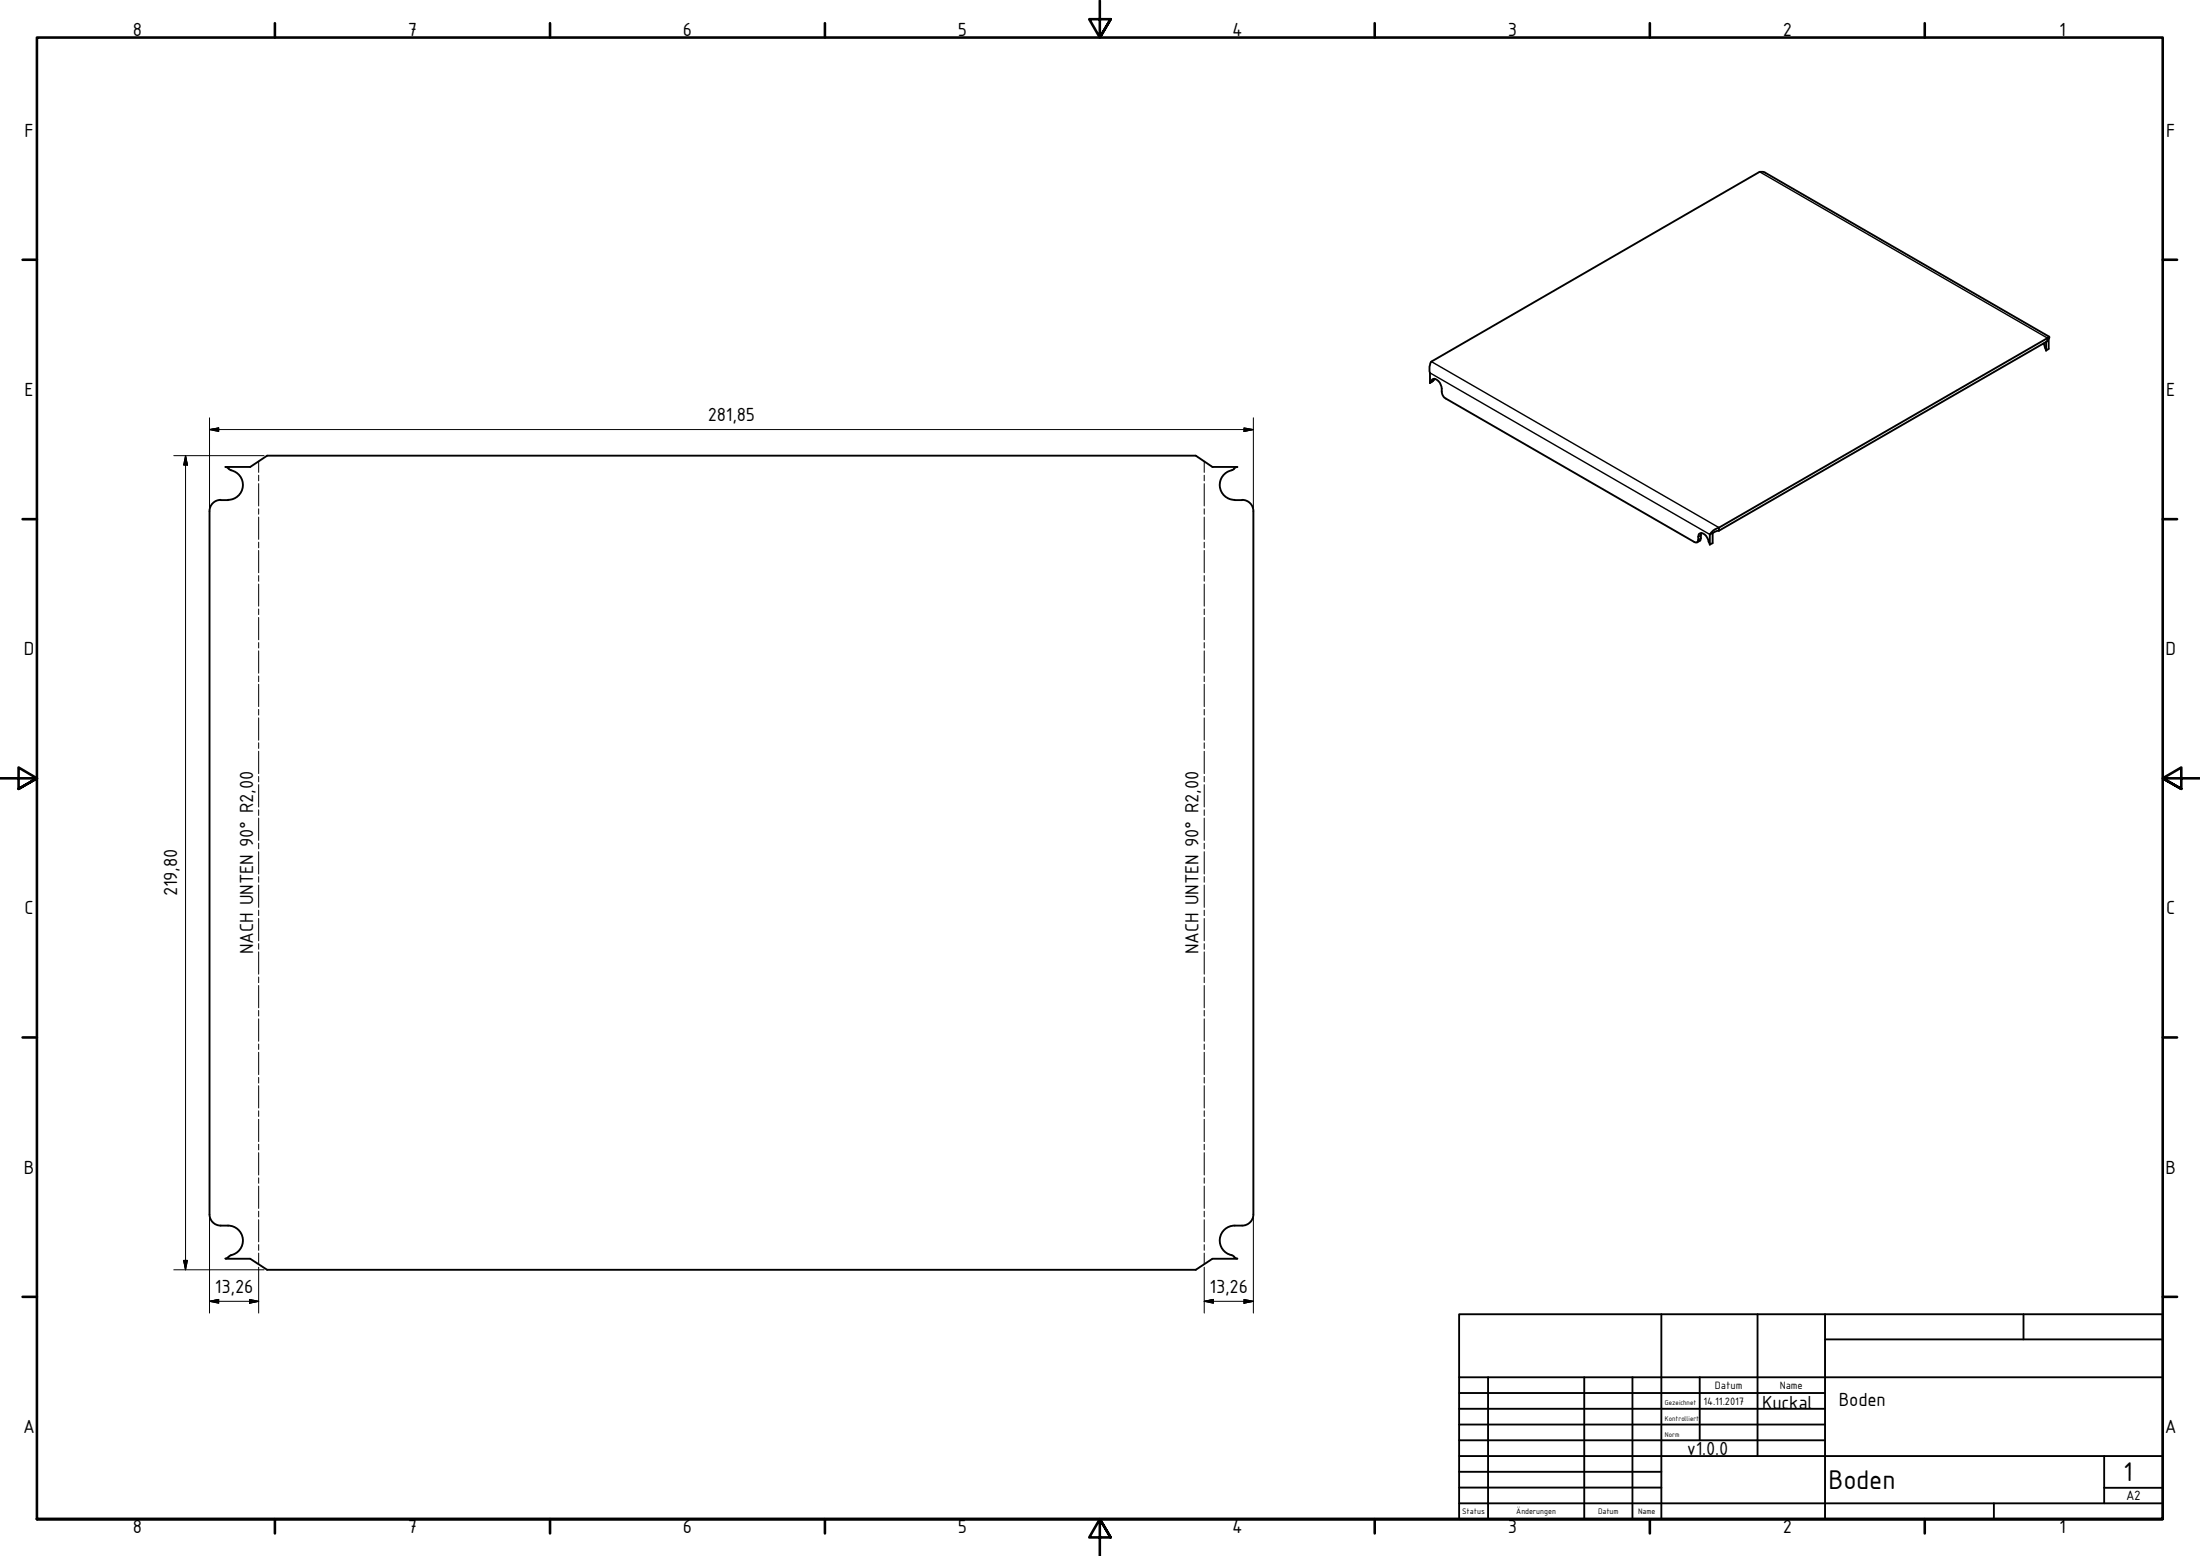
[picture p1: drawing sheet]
<svg xmlns="http://www.w3.org/2000/svg" width="594mm" height="420mm" viewBox="0 0 594 420" stroke-linecap="round" stroke-linejoin="round" font-family="sans-serif">
<!-- layer: Sichtbar (ISO) -->
<g fill="none" stroke="#000" stroke-width=".51">
<path d="M551.8 92.8l.7 1.9M552.5 92.3v2.4M552.9 91.3l.4-.4-.1 .6M552.9 91.3v.8l-88.7 51.2M552.9 91.3l-88.7 51.2M553 91.4l-.1 .7M553.2 91.5v2.7l-.7 .5M553.2 91.5l-.2 .2M553.3 90.9l-76.9-44.4-1.2-.1-88.7 51.2a3.6 3.6 0 0 0-.4 3.1v2.7M386.1 103.4l.1-.2a1.24 1.24 0 0 1 1-.8 1.24 1.24 0 0 1 1.2 .5l.4 .5a4.6 4.6 0 0 1 .6 2.8l.4 .8 .6 .6 67.1 38.7a.65 .65 0 0 0 .8 .1 .65 .65 0 0 0 .3-.6 1.49 1.49 0 0 1 .5-1.8 2.5 2.5 0 0 1 2.4 2.4l.2 .6M386.9 102.8l-.8 .6M387.3 102.3l-.2 .4-.7 .5"/>
<path d="M56.6 138v189.9M59.6 135h2M59.6 135a3 3 0 0 0-3 3M61.7 126.5l.2 .2a4.3 4.3 0 0 1 3.3 6.1 4 4 0 0 1-3.6 2.2M333.3 126.5l-.2 .2a4.4 4.4 0 0 0-3.6 5.4 4 4 0 0 0 3.9 2.9M333.4 135h2M334.1 126.1l-.8 .5M334.1 126.1h-6.7l-4.5-3.1h-250.8l-4.5 3.1h-6.7l.8 .5M335.4 135a3 3 0 0 1 3.1 3M338.5 138v189.9M459.4 143.9l-.1 .6a1.54 1.54 0 0 1-1 2M461.7 144.3v2.7"/>
<path d="M462.5 143.9v2.8l-.8 .3M462.5 143.9l-.8 .4M464.2 142.5a4.1 4.1 0 0 0-2.5 1.8M464.2 143.3l-1.7 .6M464.2 142.5v.8M56.6 327.9a3 3 0 0 0 3 3M59.6 330.9a5.7 5.7 0 0 1 4.7 1.1 4 4 0 0 1 1.2 4 4 4 0 0 1-3.1 2.9M60.9 339.9h6.7l4.5 3h250.8l4.5-3h6.7M61.7 339.4l-.8 .4M62.4 339l-.7 .4M332.6 339l.7 .4M333.3 339.4l.8 .4"/>
<path d="M335.4 330.9a5.7 5.7 0 0 0-4.7 1.1 4 4 0 0 0-1.2 4 4 4 0 0 0 3.1 2.9M338.5 327.9a3 3 0 0 1-3.1 3"/>
</g>
<!-- layer: Sichtbar schmal (ISO) -->
<path d="M475.2 46.4l77.7 44.9M386.5 97.6l77.7 44.9M386.1 100.7l75.6 43.6M387.2 102.6l-.7 .4M459.3 145.3l-.7 .5M459.3 144.5l-.7 .4" fill="none" stroke="#000" stroke-width=".38"/>
<!-- layer: Biegungsmittellinie (ISO) -->
<g fill="none" stroke="#000" stroke-width=".27">
<path d="M69.8 124.6v3M69.8 128.3v1.5M69.8 130.6v6M69.8 137.4v1.5M69.8 139.6v6M325.2 124.6v3M325.2 128.3v1.5M325.2 130.6v6M325.2 137.4v1.5M325.2 139.6v6M69.8 146.4v1.5M69.8 148.6v6.1"/>
<path d="M69.8 155.4v1.6M69.8 157.7v6M325.2 146.4v1.5M325.2 148.6v6.1M325.2 155.4v1.6M325.2 157.7v6M69.8 164.4v1.6M69.8 166.7v6.1M69.8 173.5v1.5M69.8 175.7v6.1M325.2 164.4v1.6M325.2 166.7v6.1"/>
<path d="M325.2 173.5v1.5M325.2 175.7v6.1M69.8 182.5v1.6M69.8 184.8v6M69.8 191.6v1.5M69.8 193.8v6.1M325.2 182.5v1.6M325.2 184.8v6M325.2 191.6v1.5M325.2 193.8v6.1M69.8 200.6v1.5M69.8 202.9v6"/>
<path d="M69.8 209.7v1.4M69.8 211.9v6M69.8 218.7v1.5M325.2 200.6v1.5M325.2 202.9v6M325.2 209.7v1.4M325.2 211.9v6M325.2 218.7v1.5M69.8 220.9v6M69.8 227.7v1.5M69.8 230v6M69.8 236.7v1.5"/>
<path d="M69.8 239v6M325.2 220.9v6M325.2 227.7v1.5M325.2 230v6M325.2 236.7v1.5M325.2 239v6M69.8 245.8v1.4M69.8 248v6M69.8 254.8v1.5M69.8 257v6.1M325.2 245.8v1.4M325.2 248v6"/>
<path d="M325.2 254.8v1.5M325.2 257v6.1M69.8 263.8v1.5M69.8 266.1v6M69.8 272.8v1.6M69.8 275.1v6.1M325.2 263.8v1.5M325.2 266.1v6M325.2 272.8v1.6M325.2 275.1v6.1M69.8 281.9v1.5M69.8 284.1v6.1"/>
<path d="M69.8 290.9v1.6M69.8 293.2v6M69.8 300v1.5M325.2 281.9v1.5M325.2 284.1v6.1M325.2 290.9v1.6M325.2 293.2v6M325.2 300v1.5M69.8 302.2v6.1M69.8 309v1.5M69.8 311.3v6M69.8 318.1v1.4"/>
<path d="M325.2 302.2v6.1M325.2 309v1.5M325.2 311.3v6M325.2 318.1v1.4M69.8 320.3v6M69.8 327.1v1.5M69.8 329.4v5.9M69.8 336.1v1.5M69.8 338.4v3M325.2 320.3v6M325.2 327.1v1.5M325.2 329.4v5.9"/>
<path d="M325.2 336.1v1.5M325.2 338.4v3"/>
</g>
<!-- layer: Rahmen (ISO) -->
<g fill="none" stroke="#000" stroke-width=".7">
<path d="M74.2 6.3v3.8M148.5 6.3v3.8M222.8 6.3v3.8M297 .2v9.9l-2.9-4.9h5.8l-2.9 4.9 2.9-4.9M371.2 6.3v3.8M445.5 6.3v3.8M519.7 6.3v3.8M6.1 70.1h3.9M584 70.1h3.9M6.1 140.2h3.9M584 140.2h3.9M0 210.2h10l-5-3v5.8l5-2.8-5 2.8"/>
<path d="M594 210.2h-10l5-3v5.8l-5-2.8 5 2.8M6.1 280.1h3.9M584 280.1h3.9M6.1 350.2h3.9M584 350.2h3.9M10 410.2v-400.1h574v400.1h-574h574M74.2 410.2v3.9M148.5 410.2v3.9M222.8 410.2v3.9M299.9 415.1l-2.9-4.9 2.9 4.9h-5.8l2.9-4.9v10M371.2 410.2v3.9M445.5 410.2v3.9"/>
<path d="M519.7 410.2v3.9"/>
</g>
<!-- layer: Titel (ISO) -->
<g fill="none" stroke="#000" stroke-width=".51">
<path d="M394 354.9h190v55.3h-190zM448.6 354.9v55.3M474.6 354.9v38.3M492.8 354.9v55.3M546.4 354.9v6.8M394 376.2h98.8M394 371.9h190M401.8 371.9v38.3M427.8 371.9v38.3M440.8 371.9v38.3M459 371.9v17M492.8 361.7h91.2"/>
<path d="M394 380.4h98.8M394 384.7h98.8M394 388.9h98.8M394 393.2h190M394 397.4h54.6M568.2 393.2v12.7M394 405.9h190M394 401.7h54.6M538.4 405.9v4.3M568.2 401.7h15.8"/>
</g>
<g fill="none" stroke="#000" stroke-width=".27">
<path d="M56.6 116l2.5-.5v1zM56.6 116h281.9M56.6 112.8v24.4M335.9 115.5l2.6 .5-2.6 .5zM338.5 112.8v24.4M46.9 123h24.4M50.1 123l.5 2.6h-1zM50.1 123v219.9M56.6 328.7v25.9M338.5 328.7v25.9M46.9 342.9h24.4M49.6 340.3h1l-.5 2.6z"/>
<path d="M56.6 351.4l2.5-.5v1zM56.6 351.4h13.2M67.4 350.9l2.4 .5-2.4 .5zM69.8 342.2v12.4M325.2 351.4l2.5-.5v1zM325.2 351.4h13.3M325.2 342.2v12.4M335.9 350.9l2.6 .5-2.6 .5z"/>
</g>
<g fill="#000" stroke="#000" stroke-width=".27">
<path d="M56.6 116l2.5-.5zM56.6 116l2.5-.5v1zM335.9 116.5l2.6-.5zM335.9 115.5l2.6 .5-2.6 .5zM50.1 123l.5 2.6zM50.1 123l.5 2.6h-1zM49.6 340.3l.5 2.6zM49.6 340.3h1l-.5 2.6zM56.6 351.4l2.5-.5zM56.6 351.4l2.5-.5v1zM67.4 351.9l2.4-.5zM67.4 350.9l2.4 .5-2.4 .5z"/>
<path d="M325.2 351.4l2.5-.5zM325.2 351.4l2.5-.5v1zM335.9 351.9l2.6-.5zM335.9 350.9l2.6 .5-2.6 .5z"/>
</g>
<g font-size="7.9">
<text x="573.3" y="400">1</text>
<text x="493.8" y="402.1">Boden</text>
</g>
<g font-size="5.5">
<text x="35.9" y="9.8">8</text>
<text x="110.2" y="9.8">7</text>
<text x="184.4" y="9.8">6</text>
<text x="258.6" y="9.8">5</text>
<text x="332.7" y="9.8">4</text>
<text x="407.2" y="9.8">3</text>
<text x="481.4" y="9.8">2</text>
<text x="556" y="9.8">1</text>
<text x="6.6" y="36.9">F</text>
<text x="584.9" y="36.9">F</text>
<text x="6.6" y="106.9">E</text>
<text x="584.9" y="106.9">E</text>
<text x="191.1" y="113.7">281,85</text>
<text x="6.5" y="176.9">D</text>
<text x="584.8" y="176.9">D</text>
<text x="47.8" y="242" transform="rotate(-90 47.8 242)">219,80</text>
<text x="6.6" y="246.9">C</text>
<text x="584.9" y="246.9">C</text>
<text x="68.3" y="257.7" transform="rotate(-90 68.3 257.7)">NACH UNTEN 90° R2,00</text>
<text x="323.7" y="257.7" transform="rotate(-90 323.7 257.7)">NACH UNTEN 90° R2,00</text>
<text x="6.5" y="316.9">B</text>
<text x="584.8" y="316.9">B</text>
<text x="58" y="349">13,26</text>
<text x="326.6" y="349">13,26</text>
<text x="475.8" y="380.3">Kuckal</text>
<text x="496.6" y="379.6">Boden</text>
<text x="6.3" y="386.9">A</text>
<text x="584.6" y="386.9">A</text>
<text x="455.5" y="393">v1.0.0</text>
<text x="35.9" y="414.1">8</text>
<text x="110.2" y="414.1">7</text>
<text x="184.4" y="414.1">6</text>
<text x="258.6" y="414.1">5</text>
<text x="332.7" y="414.1">4</text>
<text x="407.2" y="414.1">3</text>
<text x="481.4" y="414.1">2</text>
<text x="556" y="414.1">1</text>
</g>
<text font-size="3.9" x="574.1" y="405.1">A2</text>
<g font-size="3.1">
<text x="463.1" y="375.1">Datum</text>
<text x="480.6" y="375.1">Name</text>
<text x="460" y="379.4">14.11.2017</text>
</g>
<g font-size="2.3">
<text x="394.8" y="408.8">Status</text>
<text x="409.4" y="408.8">Änderungen</text>
<text x="431.5" y="408.8">Datum</text>
<text x="442.4" y="408.8">Name</text>
</g>
<g font-size="2">
<text x="449.6" y="379.4">Gezeichnet</text>
<text x="449.6" y="383.6">Kontrolliert</text>
<text x="449.6" y="387.9">Norm</text>
</g>
</svg>
